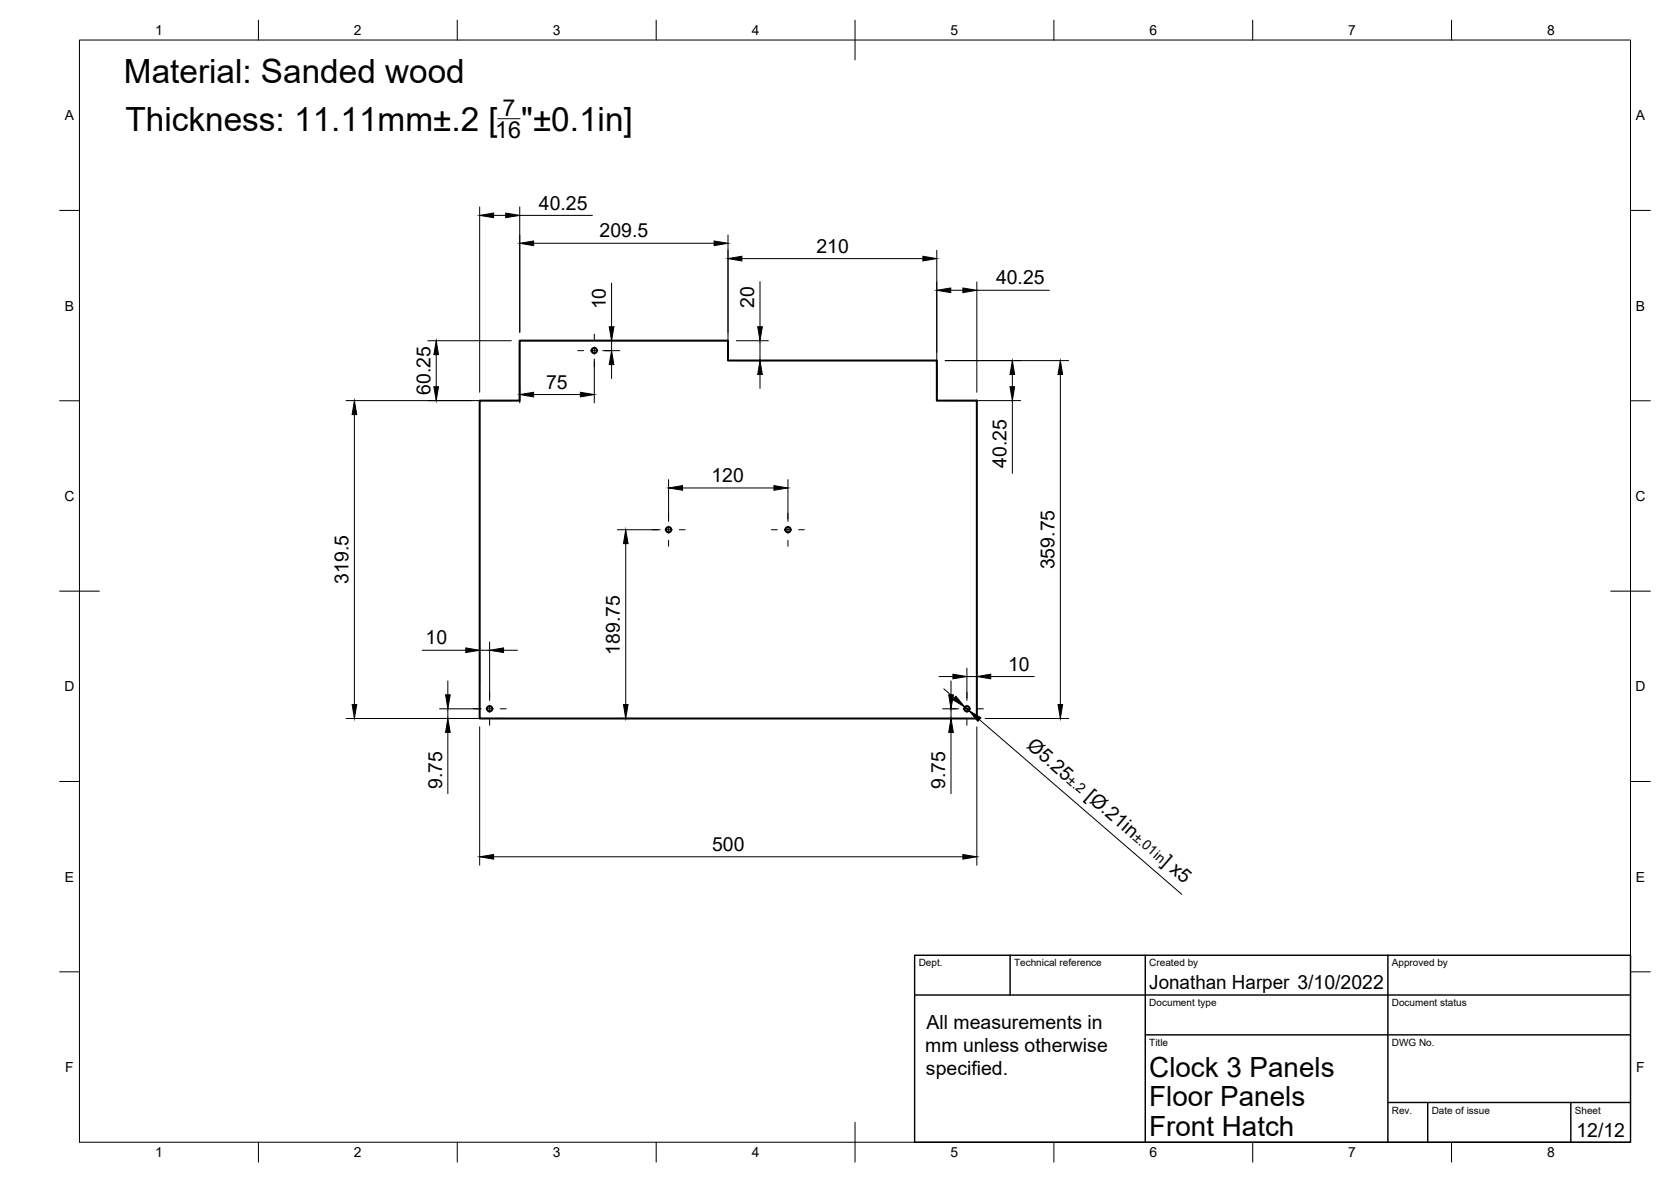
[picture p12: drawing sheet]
<svg xmlns="http://www.w3.org/2000/svg" width="420mm" height="297mm" viewBox="0 0 420 297" stroke-linecap="round" stroke-linejoin="round" font-family="sans-serif">
<!-- layer: Visible -->
<g fill="none" stroke="#000" stroke-width=".51">
<path d="M130.7 85.6h52.3v5h52.6v10.1h10v79.9h-125v-79.9h10.1z"/>
<circle cx="149.4" cy="88.1" r=".67"/>
<circle cx="168.1" cy="133.1" r=".67"/>
<circle cx="198.1" cy="133.1" r=".67"/>
<circle cx="123.1" cy="178.1" r=".67"/>
<circle cx="243.1" cy="178.1" r=".67"/>
</g>
<!-- layer: Border -->
<g fill="none" stroke="#000" stroke-width=".25">
<path d="M20 10.1h390v276.9h-390zM65 5.1v5M115 5.1v5M165 5.1v5M215 5.1v10M265 5.1v5M315 5.1v5M365 5.1v5M15 52.9h5M410 52.9h5M15 100.7h5M410 100.7h5"/>
<path d="M15 148.6h10M405 148.6h10M15 196.4h5M410 196.4h5M15 244.2h5M410 244.2h5M65 287v5M115 287v5M165 287v5M215 282.1v9.9M265 287v5M315 287v5"/>
<path d="M365 287v5"/>
</g>
<!-- layer: TitleBlock -->
<path d="M230 240.1h180v46.9h-180zM230 250h180M254 240.1v9.9M288 240.1v46.9M349 240.1v46.9M288 260.1h122M349 277.1h61M359 277.1v9.9M395 277.1v9.9" fill="none" stroke="#000" stroke-width=".36"/>
<!-- layer: Dimensions -->
<g fill="none" stroke="#000" stroke-width=".25">
<path d="M120.6 52v46.6M124.1 54.1h3.1M130.7 52v31.5M130.7 54.1h18.2M183 59v29.5M134.2 61.1h45.4M153.8 71.1v11M186.5 65h45.6M191.1 70.8v11.3M235.5 62.9v35.7M239.1 72.9h3M245.6 70.9v27.7"/>
<path d="M245.6 72.9h18.3M107.6 85.6h21M109.7 89.1v8.1M130.7 96.9v4.3M134.2 99.2h11.7M149.4 90.2v11M151.5 88.1h4.4M153.8 85.6v2.5M153.8 91.6v3.5M185.1 90.6h8.1M185.1 85.6h8.1M191.1 85.6v5"/>
<path d="M191.1 94.1v3.5M237.7 90.6h31M254.6 94.1v3.1M266.6 94.1v82.9M87 100.7h41.6M89.1 104.2v72.8M237.7 100.7h18.9M254.6 100.7v18.3M155.2 133.1h10.8M157.3 136.6v40.4M168.1 120.5v10.5M171.6 122.6h23"/>
<path d="M198.1 120.5v10.5M106.2 163.4h10.9M110.5 178.1h10.5M112.6 171.1v3.5M112.6 178.1v2.5M120.6 161.3v10.5M120.6 163.4h2.5M123.1 161.3v14.7M126.6 163.4h3.5M236.1 170h3.5M237 178.1h4M237.3 173.1l2.7 2.3"/>
<path d="M239.1 171.1v3.5M239.1 178.1v2.5M242.6 177.7l1 .8M243.1 167.9v8.1M243.1 170h2.5M249.1 170h11M87 180.6h39.7M112.6 184.1v15.4M120.6 182.7v34.7M155.2 180.6h4.9M239.1 184.1v15.4M245.6 182.7v34.7"/>
<path d="M246.3 180.8l50.9 44M247.7 180.6h21M124.1 215.3h118"/>
</g>
<g fill="#000" stroke="#000" stroke-width=".25">
<path d="M120.6 54.1l3.5-.6v1.2zM127.2 53.5l3.5 .6-3.5 .6zM130.7 61.1l3.5-.5v1.1zM179.6 60.6l3.4 .5-3.4 .6zM183 65l3.5-.6v1.2zM232.1 64.4l3.4 .6-3.4 .6zM235.5 72.9l3.6-.5v1.1zM242.1 72.4l3.5 .5-3.5 .6zM109.7 85.6l.6 3.5h-1.2zM109.1 97.2h1.2l-.6 3.5zM130.7 99.2l3.5-.6v1.1zM145.9 98.6l3.5 .6-3.5 .5z"/>
<path d="M153.8 88.1l.5 3.5h-1.1zM153.2 82.1h1.2l-.6 3.5zM191.1 90.6l.6 3.5h-1.2zM190.5 82.1h1.2l-.6 3.5zM254.6 90.6l.5 3.5h-1.1zM254 97.2h1.1l-.5 3.5zM266.6 90.6l.6 3.5h-1.2zM89.1 100.7l.6 3.5h-1.2zM157.3 133.1l.6 3.5h-1.1zM168.1 122.6l3.5-.6v1.2zM194.6 122l3.5 .6-3.5 .6zM88.5 177h1.2l-.6 3.6z"/>
<path d="M112 174.6h1.2l-.6 3.5zM117.1 162.8l3.5 .6-3.5 .6zM123.1 163.4l3.5-.6v1.2zM156.8 177h1.1l-.6 3.6zM238.5 174.6h1.2l-.6 3.5zM239.6 169.4l3.5 .6-3.5 .6zM240.3 175l2.3 2.7-3-1.9zM245.6 170l3.5-.6v1.2zM266 177h1.2l-.6 3.6zM112.6 180.6l.6 3.5h-1.2zM239.1 180.6l.6 3.5h-1.2zM243.6 178.5l3 1.9-.7 .9z"/>
<path d="M120.6 215.3l3.5-.6v1.2zM242.1 214.7l3.5 .6-3.5 .6z"/>
</g>
<!-- layer: Center Lines -->
<g fill="none" stroke="#000" stroke-width=".25">
<path d="M145.3 88.1h1.4M148.5 88.1h1.8M149.4 84v1.4M149.4 87.2v1.8M149.4 90.8v1.5M152.1 88.1h1.5M164 133.1h1.4M167.2 133.1h1.8M168.1 129v1.4M168.1 132.2v1.8M168.1 135.8v1.5M170.8 133.1h1.5"/>
<path d="M194 133.1h1.4M197.2 133.1h1.8M198.1 129v1.4M198.1 132.2v1.8M198.1 135.8v1.5M200.8 133.1h1.5M119 178.1h1.4M122.2 178.1h1.8M123.1 174v1.4M123.1 177.2v1.8M125.8 178.1h1.5M239 178.1h1.4"/>
<path d="M242.2 178.1h1.8M243.1 174v1.4M243.1 177.2v1.8M245.8 178.1h1.5M123.1 180.8v1.5M243.1 180.8v1.5"/>
</g>
<!-- layer: Annotations -->
<path d="M125.2 29.8h5.6" fill="none" stroke="#000" stroke-width=".25"/>
<g font-size="8.4">
<text x="31.2" y="20.9">Material: Sanded wood</text>
<text x="31.6" y="32.8">Thickness: 11.11mm±.2 [</text>
<text x="131" y="32.8">&quot;±0.1in]</text>
</g>
<g font-size="7">
<text x="289" y="270.6">Clock 3 Panels</text>
<text x="289" y="278.1">Floor Panels</text>
<text x="289" y="285.5">Front Hatch</text>
</g>
<g font-size="5.9">
<text x="126.3" y="29.1">7</text>
<text x="124.5" y="34.8">16</text>
</g>
<g font-size="4.9">
<text x="135.5" y="52.7">40.25</text>
<text x="150.8" y="59.7">209.5</text>
<text x="205.3" y="63.5">210</text>
<text x="250.4" y="71.5">40.25</text>
<text x="152.3" y="77.8" transform="rotate(-90 152.3 77.8)">10</text>
<text x="189.6" y="77.4" transform="rotate(-90 189.6 77.4)">20</text>
<text x="108.2" y="99.3" transform="rotate(-90 108.2 99.3)">60.25</text>
<text x="137.3" y="97.7">75</text>
<text x="253.1" y="117.6" transform="rotate(-90 253.1 117.6)">40.25</text>
<text x="178.9" y="121.2">120</text>
<text x="265.2" y="143.1" transform="rotate(-90 265.2 143.1)">359.75</text>
<text x="87.7" y="146.7" transform="rotate(-90 87.7 146.7)">319.5</text>
<text x="107" y="162">10</text>
<text x="155.9" y="164.5" transform="rotate(-90 155.9 164.5)">189.75</text>
<text x="253.5" y="168.6">10</text>
<text x="258" y="187.8" transform="rotate(41 258 187.8)">Ø5.25</text>
<text x="111.1" y="198.3" transform="rotate(-90 111.1 198.3)">9.75</text>
<text x="237.7" y="198.3" transform="rotate(-90 237.7 198.3)">9.75</text>
<text x="272.7" y="200.5" transform="rotate(41 272.7 200.5)">[Ø.21in</text>
<text x="179" y="213.9">500</text>
<text x="291.8" y="217" transform="rotate(41 291.8 217)">] x5</text>
<text x="289" y="248.5">Jonathan Harper 3/10/2022</text>
<text x="233" y="258.5">All measurements in</text>
<text x="232.6" y="264.3">mm unless otherwise</text>
<text x="232.8" y="270.2">specified.</text>
<text x="396.4" y="285.7">12/12</text>
</g>
<g font-size="3.5">
<text x="39" y="8.8">1</text>
<text x="89" y="8.8">2</text>
<text x="139" y="8.8">3</text>
<text x="189" y="8.8">4</text>
<text x="239" y="8.8">5</text>
<text x="289" y="8.8">6</text>
<text x="339" y="8.8">7</text>
<text x="389" y="8.8">8</text>
<text x="16.3" y="30.2">A</text>
<text x="411.3" y="30.2">A</text>
<text x="16.3" y="78">B</text>
<text x="411.3" y="78">B</text>
<text x="16.2" y="125.9">C</text>
<text x="411.2" y="125.9">C</text>
<text x="16.2" y="173.7">D</text>
<text x="411.2" y="173.7">D</text>
<text x="268" y="196.5" transform="rotate(41 268 196.5)">±.2</text>
<text x="284.6" y="210.8" transform="rotate(41 284.6 210.8)">±.01in</text>
<text x="16.3" y="221.6">E</text>
<text x="411.3" y="221.6">E</text>
<text x="16.4" y="269.4">F</text>
<text x="411.4" y="269.4">F</text>
<text x="39" y="290.8">1</text>
<text x="89" y="290.8">2</text>
<text x="139" y="290.8">3</text>
<text x="189" y="290.8">4</text>
<text x="239" y="290.8">5</text>
<text x="289" y="290.8">6</text>
<text x="339" y="290.8">7</text>
<text x="389" y="290.8">8</text>
</g>
<g font-size="2.5">
<text x="231" y="242.9">Dept.</text>
<text x="255" y="242.9">Technical reference</text>
<text x="289" y="242.9">Created by</text>
<text x="350" y="242.9">Approved by</text>
<text x="289" y="252.8">Document type</text>
<text x="350" y="252.8">Document status</text>
<text x="289" y="262.9">Title</text>
<text x="350" y="262.9">DWG No.</text>
<text x="350" y="279.9">Rev.</text>
<text x="360" y="279.9">Date of issue</text>
<text x="396" y="279.9">Sheet</text>
</g>
</svg>
